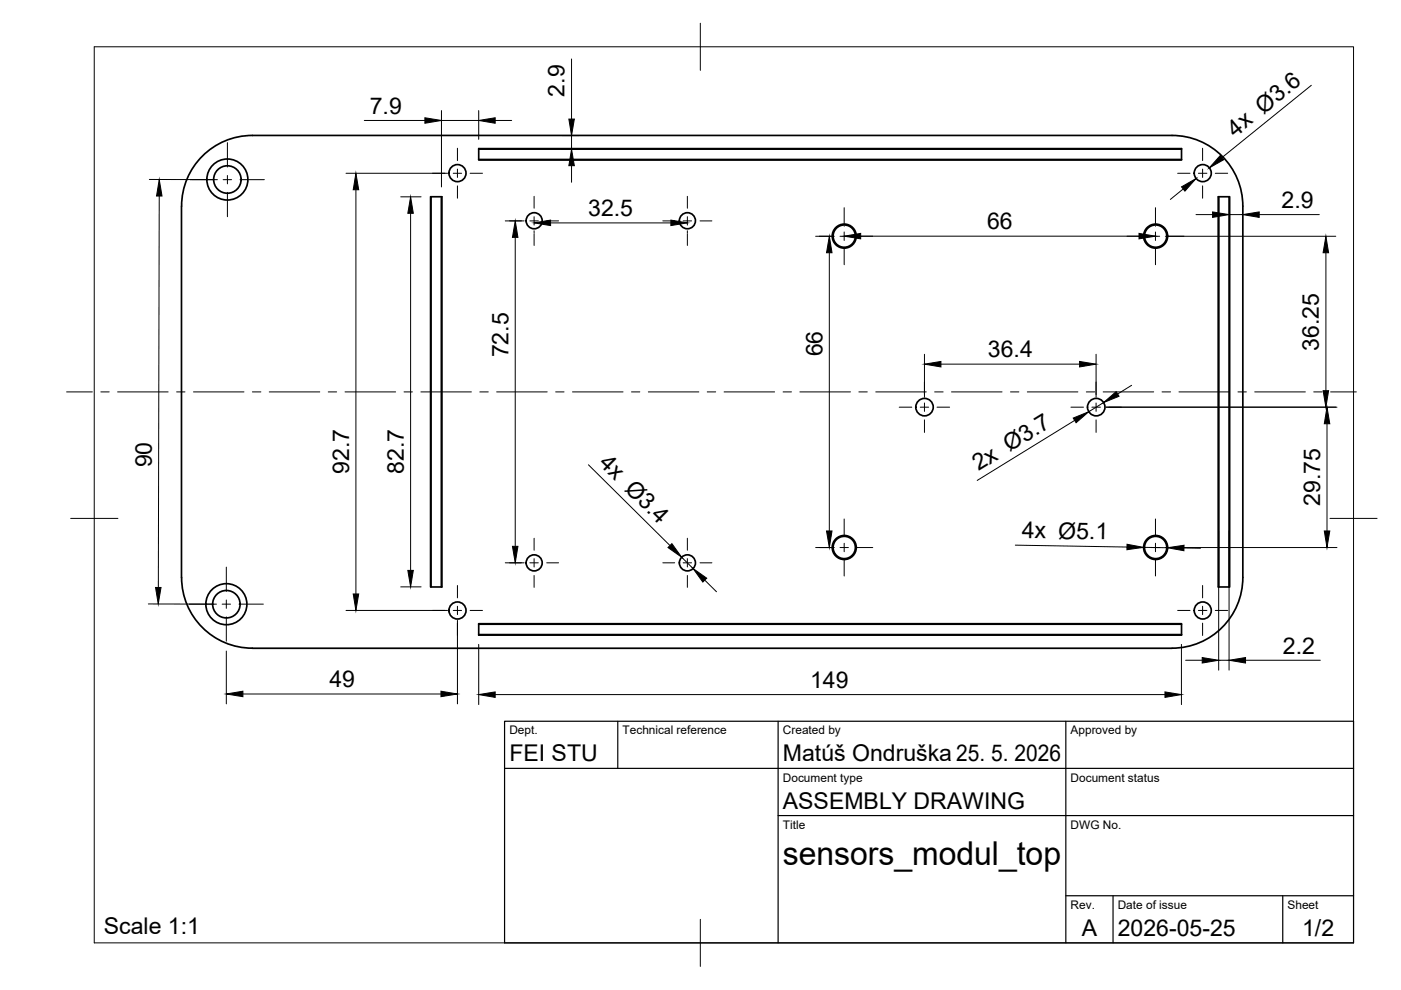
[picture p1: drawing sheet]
<svg xmlns="http://www.w3.org/2000/svg" width="297mm" height="210mm" viewBox="0 0 297 210" stroke-linecap="round" stroke-linejoin="round" font-family="sans-serif">
<!-- layer: Visible -->
<g fill="none" stroke="#000" stroke-width=".36">
<path d="M42.9 33.1a14.9 14.9 0 0 1 10.6-4.4h195a15 15 0 0 1 15 15v78.7a15 15 0 0 1-15 15h-195a15 15 0 0 1-15-15v-78.7a14.9 14.9 0 0 1 4.4-10.6zM101.5 31.5h149v2.4h-149zM101.5 31.6h149M101.5 33.8h149M91.3 41.7h2.4v82.8h-2.4zM91.4 41.7v82.8M93.6 41.7v82.8M258.3 41.7h2.4v82.8h-2.4zM258.4 41.7v82.8M260.6 41.7v82.8M101.5 132.2h149v2.5h-149zM101.5 134.5h149"/>
<path d="M101.5 132.3h149"/>
<circle cx="48.2" cy="38.1" r="2.91"/>
<circle cx="48.2" cy="38.1" r="4.4"/>
<circle cx="97" cy="36.7" r="1.81"/>
<circle cx="255" cy="36.7" r="1.81"/>
<circle cx="113.3" cy="46.8" r="1.7"/>
<circle cx="145.7" cy="46.8" r="1.7"/>
<circle cx="179" cy="50.1" r="2.55"/>
<circle cx="179" cy="50.1" r="2.36"/>
<circle cx="245" cy="50.1" r="2.55"/>
<circle cx="245" cy="50.1" r="2.36"/>
<circle cx="196" cy="86.3" r="1.85"/>
<circle cx="232.4" cy="86.3" r="1.85"/>
<circle cx="113.3" cy="119.3" r="1.7"/>
<circle cx="145.7" cy="119.3" r="1.7"/>
<circle cx="179" cy="116.1" r="2.55"/>
<circle cx="179" cy="116.1" r="2.36"/>
<circle cx="245" cy="116.1" r="2.55"/>
<circle cx="245" cy="116.1" r="2.36"/>
<circle cx="48" cy="128.1" r="2.91"/>
<circle cx="48" cy="128.1" r="4.4"/>
<circle cx="97" cy="129.4" r="1.81"/>
<circle cx="255" cy="129.4" r="1.81"/>
</g>
<!-- layer: BORDER -->
<path d="M20 9.9h267v190h-267zM148.5 4.9v10M15 109.9h10M282 109.9h10M148.5 194.9v10" fill="none" stroke="#000" stroke-width=".21"/>
<!-- layer: TITLEBLOCK -->
<path d="M107 152.9h180v47h-180zM131 152.9v10M165 152.9v47M226 152.9v47M107 162.9h180M165 172.9h122M226 189.9h61M236 189.9v10M272 189.9v10" fill="none" stroke="#000" stroke-width=".25"/>
<!-- layer: Smart Centers -->
<g fill="none" stroke="#000" stroke-width=".21">
<path d="M40.4 38.1h5.1M47.3 38.1h1.8M48.2 30.2v5.2M48.2 37.2v1.8M50.9 38.1h5.1M91.7 36.7h2.6M96.1 36.7h1.8M97 31.4v2.7M97 35.8v1.8M97 39.4v2.6M99.7 36.7h2.6M249.7 36.7h2.6"/>
<path d="M254.1 36.7h1.8M255 31.4v2.7M255 35.8v1.8M255 39.4v2.6M257.7 36.7h2.6M48.2 40.8v5.1M108 46.8h2.6M112.3 46.8h1.8M113.2 41.6v2.5M113.2 45.9v1.8M113.2 49.5v2.5M115.9 46.8h2.5"/>
<path d="M140.5 46.8h2.5M144.8 46.8h1.8M145.7 41.6v2.5M145.7 45.9v1.8M145.7 49.5v2.5M148.4 46.8h2.5M172.9 50.1h3.4M178.1 50.1h1.8M179 44v3.4M179 49.2v1.8M179 52.8v3.3M181.7 50.1h3.3"/>
<path d="M238.9 50.1h3.4M244.1 50.1h1.8M245 44v3.4M245 49.2v1.8M245 52.8v3.3M247.7 50.1h3.3M14.1 83.1h5.5M21.4 83.1h1.8M24.9 83.1h10.7M37.4 83.1h1.8M41 83.1h10.7M53.5 83.1h1.8"/>
<path d="M57.1 83.1h10.7M69.6 83.1h1.8M73.2 83.1h10.7M85.7 83.1h1.7M89.2 83.1h10.7M101.7 83.1h1.8M105.3 83.1h10.7M117.8 83.1h1.8M121.4 83.1h10.7M133.9 83.1h1.8M137.5 83.1h10.7M149.9 83.1h1.8"/>
<path d="M153.5 83.1h10.7M166 83.1h1.8M169.6 83.1h10.7M182.1 83.1h1.8M185.7 83.1h10.7M190.6 86.3h2.7M195.1 86.3h1.8M196 81v2.7M196 85.4v1.8M196 89v2.7M198.2 83.1h1.8M198.7 86.3h2.6"/>
<path d="M201.7 83.1h10.7M214.2 83.1h1.8M217.8 83.1h10.7M227.1 86.3h2.6M230.3 83.1h1.8M231.5 86.3h1.8M232.4 81v2.7M232.4 85.4v1.8M232.4 89v2.7M233.9 83.1h10.7M235.1 86.3h2.6M246.4 83.1h1.8"/>
<path d="M250 83.1h10.7M262.5 83.1h1.7M266 83.1h10.8M278.5 83.1h1.8M282.1 83.1h5.5M108 119.3h2.6M112.3 119.3h1.8M113.2 114.1v2.6M113.2 118.4v1.8M115.9 119.3h2.5M140.5 119.3h2.5M144.8 119.3h1.8"/>
<path d="M145.7 114.1v2.6M145.7 118.4v1.8M148.4 119.3h2.5M172.9 116.1h3.4M178.1 116.1h1.8M179 110v3.4M179 115.2v1.8M179 118.8v3.3M181.7 116.1h3.3M238.9 116.1h3.4M244.1 116.1h1.8M245 110v3.4"/>
<path d="M245 115.2v1.8M245 118.8v3.3M247.7 116.1h3.3M40.1 128.1h5.2M47.1 128.1h1.8M48 120.2v5.2M48 127.2v1.8M48 130.8v5.1M50.7 128.1h5.1M91.7 129.4h2.6M96.1 129.4h1.8M97 124.1v2.7"/>
<path d="M97 128.5v1.8M97 132.1v2.6M99.7 129.4h2.6M113.2 122v2.5M145.7 122v2.5M249.7 129.4h2.6M254.1 129.4h1.8M255 124.1v2.7M255 128.5v1.8M255 132.1v2.6M257.7 129.4h2.6"/>
</g>
<!-- layer: FD_Dimensions -->
<g fill="none" stroke="#000" stroke-width=".21">
<path d="M121.2 12.5v12.7M278 18.1l-18.9 15.3M31.7 38.1h14.4M73.4 36.7h21.5M77.2 25.5h12.9M93.6 23.4v16.2M93.6 25.5h7.9M101.5 23.4v6.1M105 25.5h3.5M119.1 28.7h3.8M119.1 31.6h3.8M121.2 28.7v2.9"/>
<path d="M121.2 35.1v3.5M253.6 37.8v.1M256.4 35.6h-.1M33.8 41.6l-.2 83M75.5 40.2v85.7M85 41.7h4.3M87.1 45.2v75.7M107.1 46.8h4M109.2 50.3v65.5M113.2 48.9v.5M116.7 47.3h25.5M145.7 48.9v.5"/>
<path d="M173.7 50.1h3.2M175.8 53.6v59M179 48h.1M182.5 50.1h59M245 48h.1M247.1 50.1h36.1M250.9 40.1l-2.8 2.2M253.6 45.5h3.5M260.6 45.5h2.9M267 45.5h12.7M281.1 53.6v29.2M196 75.1v9.1"/>
<path d="M199.5 77.2h29.4M232.4 75.1v9.1M124.8 98.5l17.2 17.2M227.8 89.1l-20.6 12.8M234 85.4l-3.2 1.9M234.5 86.3h49M239.9 81.7l-2.9 1.8M281.3 89.8v22.8M107.1 119.3h4M144.5 118.1l2.4 2.4M173.7 116.1h3.2M215.3 115.6l23.6 .4"/>
<path d="M242.4 116l5.1 .1M247.1 116.1h36.4M251 116.2h3.5M258.4 112.5v29.6M260.6 112.5v29.6M31.5 128.1h14.4M48 138v11.2M73.4 129.4h21.5M85 124.4h4.3M97 131.5v17.7M101.5 136.6v12.8M149.4 123l2.5 2.5"/>
<path d="M250.5 136.6v12.8M251.4 140h3.5M258.4 140h2.2M264.1 140h15.8M51.5 147.1h42M105 147.3h142"/>
</g>
<g fill="#000" stroke="#000" stroke-width=".21">
<path d="M90.1 25l3.5 .5-3.5 .6zM101.5 25.5l3.5-.5v1.1zM121.2 31.6l.6 3.5h-1.2zM120.6 25.2h1.2l-.6 3.5zM250.5 39.6l3.1-1.7-2.4 2.6zM258.7 32.9l.8 1-3.1 1.7zM33.8 38.1l.6 3.5h-1.2zM75.5 36.7l.6 3.5h-1.2zM87.1 41.7l.5 3.5h-1.1zM109.2 46.8l.6 3.5h-1.2zM113.2 47.3l3.5-.6v1.1zM142.2 46.7l3.5 .6-3.5 .5z"/>
<path d="M175.8 50.1l.6 3.5h-1.2zM179 50.1l3.5-.6v1.1zM241.5 49.5l3.5 .6-3.5 .5zM257.1 44.9l3.5 .6-3.5 .6zM263.5 45.5l3.5-.6v1.2zM281.1 50.1l.6 3.5h-1.2zM196 77.2l3.5-.6v1.2zM228.9 76.6l3.5 .6-3.5 .6zM227.5 88.6l3.3-1.3-2.6 2.3zM234 85.4l2.6-2.4 .7 1zM280.5 82.8h1.2l-.6 3.5zM281.3 86.3l.6 3.5h-1.1z"/>
<path d="M108.6 115.8h1.2l-.6 3.5zM141.6 116.1l.9-.8 2 2.8zM175.2 112.6h1.2l-.6 3.5zM239 115.4l3.4 .6-3.5 .6zM247.5 116.1l3.5-.5v1.2zM280.8 112.6h1.1l-.6 3.5zM33 124.6h1.1l-.6 3.5zM74.9 125.9h1.2l-.6 3.5zM86.5 120.9h1.1l-.5 3.5zM146.9 120.5l2.9 2.1-.8 .8zM254.9 139.4l3.5 .6-3.5 .6zM260.6 140l3.5-.6v1.2z"/>
<path d="M48 147.1l3.5-.5v1.1zM93.5 146.6l3.5 .5-3.5 .6zM101.5 147.3l3.5-.6v1.2zM247 146.7l3.5 .6-3.5 .6z"/>
</g>
<text font-size="7" x="166" y="183.4">sensors_modul_top</text>
<g font-size="4.9">
<text x="119.7" y="20.5" transform="rotate(-90 119.7 20.5)">2.9</text>
<text x="78.4" y="24.1">7.9</text>
<text x="261.9" y="29.2" transform="rotate(-39 261.9 29.2)">4x Ø3.6</text>
<text x="124.7" y="45.8">32.5</text>
<text x="271.7" y="44">2.9</text>
<text x="209.3" y="48.6">66</text>
<text x="107.8" y="75.8" transform="rotate(-90 107.8 75.8)">72.5</text>
<text x="174.4" y="75.6" transform="rotate(-90 174.4 75.6)">66</text>
<text x="209.5" y="75.7">36.4</text>
<text x="279.6" y="74.3" transform="rotate(-90 279.6 74.3)">36.25</text>
<text x="32.2" y="99.1" transform="rotate(-90 32.2 99.1)">90</text>
<text x="74" y="100.4" transform="rotate(-90 74 100.4)">92.7</text>
<text x="85.6" y="100.4" transform="rotate(-90 85.6 100.4)">82.7</text>
<text x="126.8" y="98.4" transform="rotate(45 126.8 98.4)">4x Ø3.4</text>
<text x="207.5" y="99.9" transform="rotate(-32 207.5 99.9)">2x Ø3.7</text>
<text x="279.9" y="107.3" transform="rotate(-90 279.9 107.3)">29.75</text>
<text x="216.6" y="114.1" transform="rotate(1 216.6 114.1)">4x Ø5.1</text>
<text x="272" y="138.6">2.2</text>
<text x="69.8" y="145.7">49</text>
<text x="171.7" y="145.8">149</text>
<text x="108" y="161.4">FEI STU</text>
<text x="166" y="161.4">Matúš Ondruška 25. 5. 2026</text>
<text x="166" y="171.4">ASSEMBLY DRAWING</text>
<text x="22" y="198.1">Scale 1:1</text>
<text x="229.3" y="198.6">A</text>
<text x="237" y="198.4">2026-05-25</text>
<text x="276.1" y="198.6">1/2</text>
</g>
<g font-size="2.5">
<text x="108" y="155.7">Dept.</text>
<text x="132" y="155.7">Technical reference</text>
<text x="166" y="155.7">Created by</text>
<text x="227" y="155.7">Approved by</text>
<text x="166" y="165.7">Document type</text>
<text x="227" y="165.7">Document status</text>
<text x="166" y="175.7">Title</text>
<text x="227" y="175.7">DWG No.</text>
<text x="227" y="192.7">Rev.</text>
<text x="237" y="192.7">Date of issue</text>
<text x="273" y="192.7">Sheet</text>
</g>
</svg>
